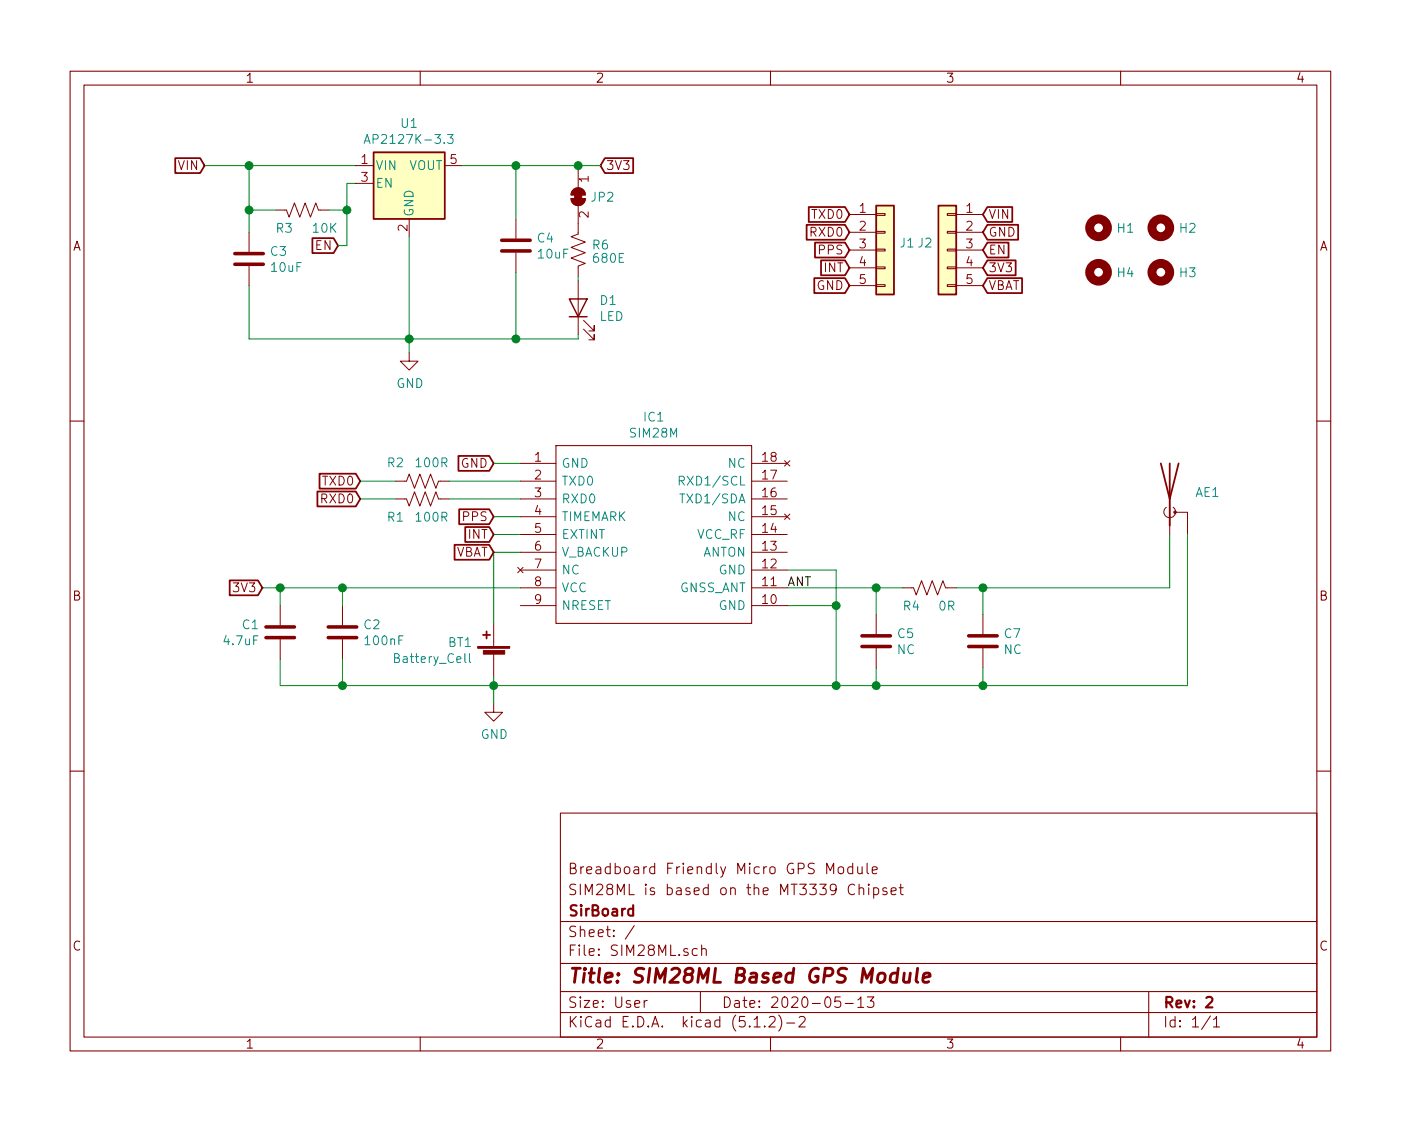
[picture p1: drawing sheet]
EESchema Schematic File Version 4
LIBS:SIM28ML-cache
EELAYER 29 0
EELAYER END
$Descr User 7874 6299
encoding utf-8
Sheet 1 1
Title "SIM28ML Based GPS Module"
Date "2020-05-13"
Rev "2"
Comp "SirBoard"
Comment1 "SIM28ML is based on the MT3339 Chipset"
Comment2 "Breadboard Friendly Micro GPS Module"
Comment3 ""
Comment4 ""
$EndDescr
Text GLabel 3375 925  2    50   Input ~ 0
3V3
Wire Wire Line
	1400 1300 1400 1175
Wire Wire Line
	1400 1600 1400 1900
$Comp
L power:GND #PWR0103
U 1 1
P 2300 1975
F 0 "#PWR0103" H 2300 1725 50  0001 C CNN
F 1 "GND" H 2305 1802 50  0000 C CNN
F 2 "" H 2300 1975 50  0001 C CNN
F 3 "" H 2300 1975 50  0001 C CNN
	1    2300 1975
	1    0    0    -1  
$EndComp
$Comp
L Device:R_US R1
U 1 1
P 2375 2800
F 0 "R1" V 2475 2900 50  0000 L CNN
F 1 "100R" V 2475 2650 50  0000 L CNN
F 2 "Resistor_SMD:R_0603_1608Metric" V 2415 2790 50  0001 C CNN
F 3 "~" H 2375 2800 50  0001 C CNN
F 4 "C245184" V 2375 2800 50  0001 C CNN "Part"
	1    2375 2800
	0    -1   1    0   
$EndComp
$Comp
L Device:R_US R4
U 1 1
P 5225 3300
F 0 "R4" V 5325 3350 50  0000 L CNN
F 1 "0R" V 5325 3150 50  0000 L CNN
F 2 "Resistor_SMD:R_0603_1608Metric" V 5265 3290 50  0001 C CNN
F 3 "~" H 5225 3300 50  0001 C CNN
F 4 "C269698" V 5225 3300 50  0001 C CNN "Part"
	1    5225 3300
	0    -1   1    0   
$EndComp
$Comp
L Device:R_US R2
U 1 1
P 2375 2700
F 0 "R2" V 2475 2800 50  0000 L CNN
F 1 "100R" V 2475 2550 50  0000 L CNN
F 2 "Resistor_SMD:R_0603_1608Metric" V 2415 2690 50  0001 C CNN
F 3 "~" H 2375 2700 50  0001 C CNN
F 4 "C245184" V 2375 2700 50  0001 C CNN "Part"
	1    2375 2700
	0    -1   -1   0   
$EndComp
$Comp
L Device:Battery_Cell BT1
U 1 1
P 2775 3700
F 0 "BT1" H 2893 3795 50  0000 L CNN
F 1 "Battery_Cell" H 2893 3705 50  0000 L CNN
F 2 "SirBoardLibrary:S8411-45R_1" V 2775 3760 50  0001 C CNN
F 3 "~" V 2775 3760 50  0001 C CNN
F 4 "C70381" H 2775 3700 50  0001 C CNN "Part"
	1    2775 3700
	-1   0    0    -1  
$EndComp
$Comp
L Device:C C1
U 1 1
P 1575 3550
F 0 "C1" H 1690 3595 50  0000 L CNN
F 1 "4.7uF" H 1690 3505 50  0000 L CNN
F 2 "Capacitor_SMD:C_0603_1608Metric" H 1613 3400 50  0001 C CNN
F 3 "~" H 1575 3550 50  0001 C CNN
F 4 "" H 1575 3550 50  0001 C CNN "Part"
	1    1575 3550
	-1   0    0    -1  
$EndComp
$Comp
L Device:C C2
U 1 1
P 1925 3550
F 0 "C2" H 2040 3595 50  0000 L CNN
F 1 "100nF" H 2040 3505 50  0000 L CNN
F 2 "Capacitor_SMD:C_0603_1608Metric" H 1963 3400 50  0001 C CNN
F 3 "~" H 1925 3550 50  0001 C CNN
F 4 "C42998" H 1925 3550 50  0001 C CNN "Part"
	1    1925 3550
	1    0    0    -1  
$EndComp
$Comp
L Device:C C5
U 1 1
P 4925 3600
F 0 "C5" H 5040 3645 50  0000 L CNN
F 1 "NC" H 5040 3555 50  0000 L CNN
F 2 "Capacitor_SMD:C_0603_1608Metric" H 4963 3450 50  0001 C CNN
F 3 "~" H 4925 3600 50  0001 C CNN
	1    4925 3600
	1    0    0    -1  
$EndComp
$Comp
L Device:C C7
U 1 1
P 5525 3600
F 0 "C7" H 5640 3645 50  0000 L CNN
F 1 "NC" H 5640 3555 50  0000 L CNN
F 2 "Capacitor_SMD:C_0603_1608Metric" H 5563 3450 50  0001 C CNN
F 3 "~" H 5525 3600 50  0001 C CNN
	1    5525 3600
	1    0    0    -1  
$EndComp
Wire Wire Line
	4700 3200 4425 3200
Text GLabel 2775 2600 0    50   Input ~ 0
GND
Wire Wire Line
	2775 2600 2925 2600
Wire Wire Line
	2775 3500 2775 3100
Wire Wire Line
	2775 3100 2925 3100
$Comp
L power:GND #PWR0101
U 1 1
P 2775 3950
F 0 "#PWR0101" H 2775 3700 50  0001 C CNN
F 1 "GND" H 2779 3778 50  0000 C CNN
F 2 "" H 2775 3950 50  0001 C CNN
F 3 "" H 2775 3950 50  0001 C CNN
	1    2775 3950
	1    0    0    -1  
$EndComp
Wire Wire Line
	2775 3950 2775 3850
Wire Wire Line
	4425 3300 4925 3300
Wire Wire Line
	5375 3300 5525 3300
Wire Wire Line
	5525 3300 5525 3450
Wire Wire Line
	4925 3450 4925 3300
Connection ~ 4925 3300
Wire Wire Line
	4925 3300 5075 3300
Connection ~ 5525 3300
Wire Wire Line
	5525 3750 5525 3850
Wire Wire Line
	5525 3850 4925 3850
Wire Wire Line
	4925 3750 4925 3850
Connection ~ 4925 3850
Wire Wire Line
	4925 3850 4700 3850
Connection ~ 2775 3850
Wire Wire Line
	2775 3850 2775 3800
$Comp
L Device:Antenna_Shield AE1
U 1 1
P 6575 2800
F 0 "AE1" H 6718 2839 50  0000 L CNN
F 1 "Antenna_Shield" H 6718 2749 50  0001 L CNN
F 2 "Connector_Coaxial:U.FL_Hirose_U.FL-R-SMT-1_Vertical" H 6575 2900 50  0001 C CNN
F 3 "~" H 6575 2900 50  0001 C CNN
F 4 "C88374" H 6575 2800 50  0001 C CNN "Part"
	1    6575 2800
	1    0    0    -1  
$EndComp
Wire Wire Line
	2925 2700 2525 2700
Wire Wire Line
	2525 2800 2925 2800
Wire Wire Line
	2925 3300 1925 3300
Wire Wire Line
	1925 3300 1925 3400
Wire Wire Line
	1925 3300 1575 3300
Wire Wire Line
	1575 3300 1575 3400
Connection ~ 1925 3300
Wire Wire Line
	1575 3700 1575 3850
Wire Wire Line
	1575 3850 1925 3850
Wire Wire Line
	1925 3700 1925 3850
Connection ~ 1925 3850
Wire Wire Line
	1925 3850 2775 3850
Text GLabel 2025 2700 0    50   Input ~ 0
TXD0
Text GLabel 2025 2800 0    50   Input ~ 0
RXD0
Text GLabel 2775 2900 0    50   Input ~ 0
PPS
Text GLabel 2775 3000 0    50   Input ~ 0
INT
Wire Wire Line
	2775 2900 2925 2900
Wire Wire Line
	2925 3000 2775 3000
Wire Wire Line
	2025 2800 2225 2800
Wire Wire Line
	2025 2700 2225 2700
Text GLabel 4775 1200 0    50   Input ~ 0
TXD0
Text GLabel 4775 1300 0    50   Input ~ 0
RXD0
Text GLabel 4775 1400 0    50   Input ~ 0
PPS
Text GLabel 4775 1500 0    50   Input ~ 0
INT
Text GLabel 1475 3300 0    50   Input ~ 0
3V3
Wire Wire Line
	1475 3300 1575 3300
Connection ~ 1575 3300
Wire Wire Line
	1400 1900 2300 1900
$Comp
L Device:C C3
U 1 1
P 1400 1450
F 0 "C3" H 1515 1495 50  0000 L CNN
F 1 "10uF" H 1515 1405 50  0000 L CNN
F 2 "Capacitor_SMD:C_0805_2012Metric" H 1438 1300 50  0001 C CNN
F 3 "~" H 1400 1450 50  0001 C CNN
F 4 "C95841" H 1400 1450 50  0001 C CNN "Part"
	1    1400 1450
	1    0    0    -1  
$EndComp
Wire Wire Line
	2900 1225 2900 925 
Connection ~ 2900 925 
Text GLabel 1150 925  0    50   Input ~ 0
VIN
Wire Wire Line
	1150 925  1400 925 
Connection ~ 1400 925 
Text GLabel 5525 1500 2    50   Input ~ 0
3V3
Text GLabel 5525 1200 2    50   Input ~ 0
VIN
Wire Wire Line
	1400 925  2000 925 
$Comp
L Device:R_US R3
U 1 1
P 1700 1175
F 0 "R3" V 1800 1225 50  0000 L CNN
F 1 "10K" V 1800 1125 50  0000 R CNN
F 2 "Resistor_SMD:R_0603_1608Metric" V 1740 1165 50  0001 C CNN
F 3 "~" H 1700 1175 50  0001 C CNN
F 4 "C99198" V 1700 1175 50  0001 C CNN "Part"
	1    1700 1175
	0    -1   1    0   
$EndComp
Wire Wire Line
	1850 1175 1950 1175
Wire Wire Line
	1550 1175 1400 1175
Text GLabel 1900 1375 0    50   Input ~ 0
EN
Wire Wire Line
	1900 1375 1950 1375
Wire Wire Line
	1950 1375 1950 1175
Wire Wire Line
	1950 1025 2000 1025
$Comp
L Device:C C4
U 1 1
P 2900 1375
F 0 "C4" H 3015 1420 50  0000 L CNN
F 1 "10uF" H 3015 1330 50  0000 L CNN
F 2 "Capacitor_SMD:C_0805_2012Metric" H 2938 1225 50  0001 C CNN
F 3 "~" H 2900 1375 50  0001 C CNN
F 4 "C95841" H 2900 1375 50  0001 C CNN "Part"
	1    2900 1375
	1    0    0    -1  
$EndComp
$Comp
L Mechanical:MountingHole H1
U 1 1
P 6175 1275
F 0 "H1" H 6275 1275 50  0000 L CNN
F 1 "MountingHole" H 6275 1230 50  0001 L CNN
F 2 "SirBoardLibrary:MountingHole_M2.5_SirBoard" H 6175 1275 50  0001 C CNN
F 3 "~" H 6175 1275 50  0001 C CNN
	1    6175 1275
	1    0    0    -1  
$EndComp
$Comp
L Mechanical:MountingHole H2
U 1 1
P 6525 1275
F 0 "H2" H 6625 1275 50  0000 L CNN
F 1 "MountingHole" H 6625 1230 50  0001 L CNN
F 2 "SirBoardLibrary:MountingHole_M2.5_SirBoard" H 6525 1275 50  0001 C CNN
F 3 "~" H 6525 1275 50  0001 C CNN
	1    6525 1275
	1    0    0    -1  
$EndComp
$Comp
L Mechanical:MountingHole H3
U 1 1
P 6525 1525
F 0 "H3" H 6625 1525 50  0000 L CNN
F 1 "MountingHole" H 6625 1480 50  0001 L CNN
F 2 "SirBoardLibrary:MountingHole_M2.5_SirBoard" H 6525 1525 50  0001 C CNN
F 3 "~" H 6525 1525 50  0001 C CNN
	1    6525 1525
	1    0    0    -1  
$EndComp
$Comp
L Mechanical:MountingHole H4
U 1 1
P 6175 1525
F 0 "H4" H 6275 1525 50  0000 L CNN
F 1 "MountingHole" H 6275 1480 50  0001 L CNN
F 2 "SirBoardLibrary:MountingHole_M2.5_SirBoard" H 6175 1525 50  0001 C CNN
F 3 "~" H 6175 1525 50  0001 C CNN
	1    6175 1525
	1    0    0    -1  
$EndComp
$Comp
L Connector_Generic:Conn_01x05 J1
U 1 1
P 4975 1400
F 0 "J1" H 5054 1442 50  0000 L CNN
F 1 "Conn_01x05" H 5054 1352 50  0001 L CNN
F 2 "Connector_PinHeader_2.54mm:PinHeader_1x05_P2.54mm_Vertical" H 4975 1400 50  0001 C CNN
F 3 "~" H 4975 1400 50  0001 C CNN
	1    4975 1400
	1    0    0    -1  
$EndComp
$Comp
L Connector_Generic:Conn_01x05 J2
U 1 1
P 5325 1400
F 0 "J2" H 5404 1442 50  0000 L CNN
F 1 "Conn_01x05" H 5404 1352 50  0001 L CNN
F 2 "Connector_PinHeader_2.54mm:PinHeader_1x05_P2.54mm_Vertical" H 5325 1400 50  0001 C CNN
F 3 "~" H 5325 1400 50  0001 C CNN
	1    5325 1400
	-1   0    0    -1  
$EndComp
Text GLabel 5525 1600 2    50   Input ~ 0
VBAT
Text GLabel 5525 1400 2    50   Input ~ 0
EN
Text GLabel 5525 1300 2    50   Input ~ 0
GND
Wire Wire Line
	5525 3300 6575 3300
Wire Wire Line
	6575 3000 6575 3300
Connection ~ 4700 3850
Connection ~ 4700 3400
Wire Wire Line
	4700 3400 4700 3850
Wire Wire Line
	4700 3200 4700 3400
Text GLabel 2775 3100 0    50   Input ~ 0
VBAT
Wire Wire Line
	6675 3000 6675 3850
Wire Wire Line
	6675 3850 5525 3850
Connection ~ 5525 3850
$Comp
L Regulator_Linear:AP2127K-3.3 U1
U 1 1
P 2300 1025
F 0 "U1" H 2300 1365 50  0000 C CNN
F 1 "AP2127K-3.3" H 2300 1275 50  0000 C CNN
F 2 "Package_TO_SOT_SMD:SOT-23-5" H 2300 1350 50  0001 C CNN
F 3 "https://www.diodes.com/assets/Datasheets/AP2127.pdf" H 2300 1125 50  0001 C CNN
	1    2300 1025
	1    0    0    -1  
$EndComp
Wire Wire Line
	2300 1900 2900 1900
Wire Wire Line
	2600 925  2900 925 
$Comp
L Device:R_US R6
U 1 1
P 3250 1400
F 0 "R6" H 3325 1375 50  0000 L CNN
F 1 "680E" H 3325 1450 50  0000 L CNN
F 2 "Resistor_SMD:R_0603_1608Metric" V 3290 1390 50  0001 C CNN
F 3 "~" H 3250 1400 50  0001 C CNN
F 4 "C269441" V 3250 1400 50  0001 C CNN "Part"
	1    3250 1400
	1    0    0    1   
$EndComp
$Comp
L Device:LED D1
U 1 1
P 3250 1725
F 0 "D1" V 3288 1607 50  0000 R CNN
F 1 "LED" V 3198 1607 50  0000 R CNN
F 2 "LED_SMD:LED_0603_1608Metric" H 3250 1725 50  0001 C CNN
F 3 "~" H 3250 1725 50  0001 C CNN
F 4 "C193191" V 3250 1725 50  0001 C CNN "Part"
	1    3250 1725
	0    -1   -1   0   
$EndComp
Wire Wire Line
	3250 1550 3250 1575
Wire Wire Line
	3250 1875 3250 1900
Wire Wire Line
	3250 1900 2900 1900
$Comp
L Jumper:SolderJumper_2_Bridged JP2
U 1 1
P 3250 1100
F 0 "JP2" V 3250 1167 50  0000 L CNN
F 1 "SolderJumper_2_Bridged" V 3295 1168 50  0001 L CNN
F 2 "Jumper:SolderJumper-2_P1.3mm_Bridged_RoundedPad1.0x1.5mm" H 3250 1100 50  0001 C CNN
F 3 "~" H 3250 1100 50  0001 C CNN
	1    3250 1100
	0    1    1    0   
$EndComp
Connection ~ 2300 1900
Wire Wire Line
	2300 1900 2300 1975
Connection ~ 2900 1900
Wire Wire Line
	2900 1525 2900 1900
Wire Wire Line
	2300 1325 2300 1900
Connection ~ 1400 1175
Connection ~ 1950 1175
Wire Wire Line
	1950 1175 1950 1025
Wire Wire Line
	1400 925  1400 1175
Wire Wire Line
	2900 925  3250 925 
Wire Wire Line
	3250 950  3250 925 
Connection ~ 3250 925 
Wire Wire Line
	3250 925  3375 925 
Wire Wire Line
	2775 3850 4700 3850
Wire Wire Line
	4425 3400 4700 3400
Text Label 4425 3300 0    50   ~ 0
ANT
$Comp
L SirBoard_Library:SIM28M IC1
U 1 1
P 2925 2600
F 0 "IC1" H 3675 2863 50  0000 C CNN
F 1 "SIM28M" H 3675 2773 50  0000 C CNN
F 2 "SIM28M" H 4275 2700 50  0001 L CNN
F 3 "http://simcomm2m.com/UploadFile/TechnicalFile/SIM28M_Hardware%20Design_V1.00.pdf" H 4275 1800 50  0001 L CNN
F 4 "GPS Receiver" H 4275 1900 50  0001 L CNN "Description"
F 5 "2" H 4275 2400 50  0001 L CNN "Height"
F 6 "SIMCOM" H 4275 2100 50  0001 L CNN "Manufacturer_Name"
F 7 "SIM28M" H 4275 2200 50  0001 L CNN "Manufacturer_Part_Number"
	1    2925 2600
	1    0    0    -1  
$EndComp
Text GLabel 4775 1600 0    50   Input ~ 0
GND
$EndSCHEMATC
